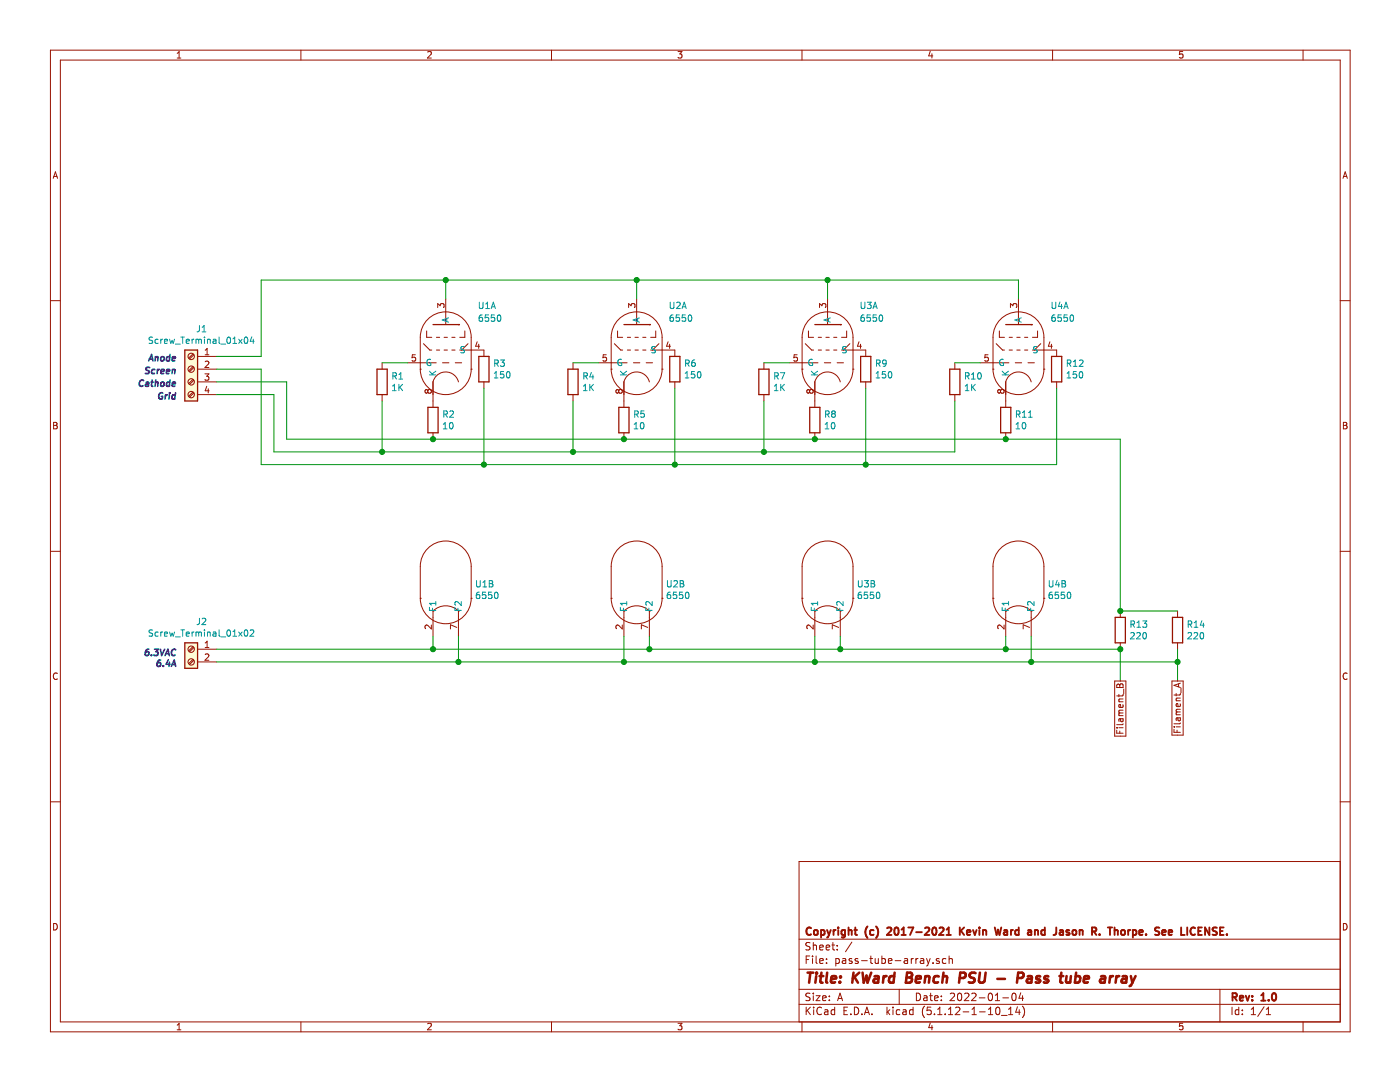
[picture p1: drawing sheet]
EESchema Schematic File Version 4
EELAYER 30 0
EELAYER END
$Descr A 11000 8500
encoding utf-8
Sheet 1 1
Title "KWard Bench PSU - Pass tube array"
Date "2022-01-04"
Rev "1.0"
Comp "Copyright (c) 2017-2021 Kevin Ward and Jason R. Thorpe. See LICENSE."
Comment1 ""
Comment2 ""
Comment3 ""
Comment4 ""
$EndDescr
$Comp
L jrt-Valves:6550 U1
U 1 1
P 3500 2750
F 0 "U1" H 3750 3100 50  0000 L CNN
F 1 "6550" H 3750 3000 50  0000 L CNN
F 2 "jrt-TubeSockets:AES_P-ST8-193_Octal_T14" H 3500 2750 50  0001 C CNN
F 3 "" H 3500 2750 50  0001 C CNN
	1    3500 2750
	1    0    0    -1  
$EndComp
$Comp
L jrt-Valves:6550 U2
U 1 1
P 5000 2750
F 0 "U2" H 5250 3100 50  0000 L CNN
F 1 "6550" H 5250 3000 50  0000 L CNN
F 2 "jrt-TubeSockets:AES_P-ST8-193_Octal_T14" H 5000 2750 50  0001 C CNN
F 3 "" H 5000 2750 50  0001 C CNN
	1    5000 2750
	1    0    0    -1  
$EndComp
$Comp
L jrt-Valves:6550 U3
U 1 1
P 6500 2750
F 0 "U3" H 6750 3100 50  0000 L CNN
F 1 "6550" H 6750 3000 50  0000 L CNN
F 2 "jrt-TubeSockets:AES_P-ST8-193_Octal_T14" H 6500 2750 50  0001 C CNN
F 3 "" H 6500 2750 50  0001 C CNN
	1    6500 2750
	1    0    0    -1  
$EndComp
$Comp
L jrt-Valves:6550 U4
U 1 1
P 8000 2750
F 0 "U4" H 8250 3100 50  0000 L CNN
F 1 "6550" H 8250 3000 50  0000 L CNN
F 2 "jrt-TubeSockets:AES_P-ST8-193_Octal_T14" H 8000 2750 50  0001 C CNN
F 3 "" H 8000 2750 50  0001 C CNN
	1    8000 2750
	1    0    0    -1  
$EndComp
Wire Wire Line
	8000 2350 8000 2200
Wire Wire Line
	8000 2200 6500 2200
Wire Wire Line
	6500 2200 6500 2350
Wire Wire Line
	6500 2200 5000 2200
Wire Wire Line
	5000 2200 5000 2350
Connection ~ 6500 2200
Wire Wire Line
	5000 2200 3500 2200
Wire Wire Line
	3500 2200 3500 2350
Connection ~ 5000 2200
$Comp
L Device:R R2
U 1 1
P 3400 3300
F 0 "R2" H 3470 3346 50  0000 L CNN
F 1 "10" H 3470 3255 50  0000 L CNN
F 2 "Resistor_THT:R_Axial_DIN0411_L9.9mm_D3.6mm_P15.24mm_Horizontal" V 3330 3300 50  0001 C CNN
F 3 "~" H 3400 3300 50  0001 C CNN
F 4 "594-5083NW10R00J" H 3400 3300 50  0001 C CNN "Mouser"
	1    3400 3300
	1    0    0    -1  
$EndComp
$Comp
L Device:R R5
U 1 1
P 4900 3300
F 0 "R5" H 4970 3346 50  0000 L CNN
F 1 "10" H 4970 3255 50  0000 L CNN
F 2 "Resistor_THT:R_Axial_DIN0411_L9.9mm_D3.6mm_P15.24mm_Horizontal" V 4830 3300 50  0001 C CNN
F 3 "~" H 4900 3300 50  0001 C CNN
F 4 "594-5083NW10R00J" H 4900 3300 50  0001 C CNN "Mouser"
	1    4900 3300
	1    0    0    -1  
$EndComp
$Comp
L Device:R R8
U 1 1
P 6400 3300
F 0 "R8" H 6470 3346 50  0000 L CNN
F 1 "10" H 6470 3255 50  0000 L CNN
F 2 "Resistor_THT:R_Axial_DIN0411_L9.9mm_D3.6mm_P15.24mm_Horizontal" V 6330 3300 50  0001 C CNN
F 3 "~" H 6400 3300 50  0001 C CNN
F 4 "594-5083NW10R00J" H 6400 3300 50  0001 C CNN "Mouser"
	1    6400 3300
	1    0    0    -1  
$EndComp
$Comp
L Device:R R11
U 1 1
P 7900 3300
F 0 "R11" H 7970 3346 50  0000 L CNN
F 1 "10" H 7970 3255 50  0000 L CNN
F 2 "Resistor_THT:R_Axial_DIN0411_L9.9mm_D3.6mm_P15.24mm_Horizontal" V 7830 3300 50  0001 C CNN
F 3 "~" H 7900 3300 50  0001 C CNN
F 4 "594-5083NW10R00J" H 7900 3300 50  0001 C CNN "Mouser"
	1    7900 3300
	1    0    0    -1  
$EndComp
Wire Wire Line
	3400 3450 4900 3450
Wire Wire Line
	4900 3450 6400 3450
Connection ~ 4900 3450
Wire Wire Line
	6400 3450 7900 3450
Connection ~ 6400 3450
$Comp
L Device:R R1
U 1 1
P 3000 3000
F 0 "R1" H 3070 3046 50  0000 L CNN
F 1 "1K" H 3070 2955 50  0000 L CNN
F 2 "Resistor_THT:R_Axial_DIN0411_L9.9mm_D3.6mm_P15.24mm_Horizontal" V 2930 3000 50  0001 C CNN
F 3 "~" H 3000 3000 50  0001 C CNN
F 4 "594-5083NW1K000J" H 3000 3000 50  0001 C CNN "Mouser"
	1    3000 3000
	1    0    0    -1  
$EndComp
$Comp
L Device:R R4
U 1 1
P 4500 3000
F 0 "R4" H 4570 3046 50  0000 L CNN
F 1 "1K" H 4570 2955 50  0000 L CNN
F 2 "Resistor_THT:R_Axial_DIN0411_L9.9mm_D3.6mm_P15.24mm_Horizontal" V 4430 3000 50  0001 C CNN
F 3 "~" H 4500 3000 50  0001 C CNN
F 4 "594-5083NW1K000J" H 4500 3000 50  0001 C CNN "Mouser"
	1    4500 3000
	1    0    0    -1  
$EndComp
$Comp
L Device:R R7
U 1 1
P 6000 3000
F 0 "R7" H 6070 3046 50  0000 L CNN
F 1 "1K" H 6070 2955 50  0000 L CNN
F 2 "Resistor_THT:R_Axial_DIN0411_L9.9mm_D3.6mm_P15.24mm_Horizontal" V 5930 3000 50  0001 C CNN
F 3 "~" H 6000 3000 50  0001 C CNN
F 4 "594-5083NW1K000J" H 6000 3000 50  0001 C CNN "Mouser"
	1    6000 3000
	1    0    0    -1  
$EndComp
$Comp
L Device:R R10
U 1 1
P 7500 3000
F 0 "R10" H 7570 3046 50  0000 L CNN
F 1 "1K" H 7570 2955 50  0000 L CNN
F 2 "Resistor_THT:R_Axial_DIN0411_L9.9mm_D3.6mm_P15.24mm_Horizontal" V 7430 3000 50  0001 C CNN
F 3 "~" H 7500 3000 50  0001 C CNN
F 4 "594-5083NW1K000J" H 7500 3000 50  0001 C CNN "Mouser"
	1    7500 3000
	1    0    0    -1  
$EndComp
Wire Wire Line
	3000 2850 3200 2850
Wire Wire Line
	4500 2850 4700 2850
Wire Wire Line
	6000 2850 6200 2850
Wire Wire Line
	7500 2850 7700 2850
Wire Wire Line
	3000 3150 3000 3550
Wire Wire Line
	3000 3550 4500 3550
Wire Wire Line
	4500 3550 4500 3150
Wire Wire Line
	4500 3550 6000 3550
Wire Wire Line
	6000 3550 6000 3150
Connection ~ 4500 3550
Wire Wire Line
	6000 3550 7500 3550
Wire Wire Line
	7500 3550 7500 3150
Connection ~ 6000 3550
$Comp
L Device:R R3
U 1 1
P 3800 2900
F 0 "R3" H 3870 2946 50  0000 L CNN
F 1 "150" H 3870 2855 50  0000 L CNN
F 2 "Resistor_THT:R_Axial_DIN0411_L9.9mm_D3.6mm_P15.24mm_Horizontal" V 3730 2900 50  0001 C CNN
F 3 "~" H 3800 2900 50  0001 C CNN
F 4 "594-5083NW150R0J" H 3800 2900 50  0001 C CNN "Mouser"
	1    3800 2900
	1    0    0    -1  
$EndComp
$Comp
L Device:R R6
U 1 1
P 5300 2900
F 0 "R6" H 5370 2946 50  0000 L CNN
F 1 "150" H 5370 2855 50  0000 L CNN
F 2 "Resistor_THT:R_Axial_DIN0411_L9.9mm_D3.6mm_P15.24mm_Horizontal" V 5230 2900 50  0001 C CNN
F 3 "~" H 5300 2900 50  0001 C CNN
F 4 "594-5083NW150R0J" H 5300 2900 50  0001 C CNN "Mouser"
	1    5300 2900
	1    0    0    -1  
$EndComp
$Comp
L Device:R R9
U 1 1
P 6800 2900
F 0 "R9" H 6870 2946 50  0000 L CNN
F 1 "150" H 6870 2855 50  0000 L CNN
F 2 "Resistor_THT:R_Axial_DIN0411_L9.9mm_D3.6mm_P15.24mm_Horizontal" V 6730 2900 50  0001 C CNN
F 3 "~" H 6800 2900 50  0001 C CNN
F 4 "594-5083NW150R0J" H 6800 2900 50  0001 C CNN "Mouser"
	1    6800 2900
	1    0    0    -1  
$EndComp
$Comp
L Device:R R12
U 1 1
P 8300 2900
F 0 "R12" H 8370 2946 50  0000 L CNN
F 1 "150" H 8370 2855 50  0000 L CNN
F 2 "Resistor_THT:R_Axial_DIN0411_L9.9mm_D3.6mm_P15.24mm_Horizontal" V 8230 2900 50  0001 C CNN
F 3 "~" H 8300 2900 50  0001 C CNN
F 4 "594-5083NW150R0J" H 8300 2900 50  0001 C CNN "Mouser"
	1    8300 2900
	1    0    0    -1  
$EndComp
Wire Wire Line
	3800 3050 3800 3650
Wire Wire Line
	3800 3650 5300 3650
Wire Wire Line
	5300 3650 5300 3050
Wire Wire Line
	5300 3650 6800 3650
Wire Wire Line
	6800 3650 6800 3050
Connection ~ 5300 3650
Wire Wire Line
	6800 3650 8300 3650
Wire Wire Line
	8300 3650 8300 3050
Connection ~ 6800 3650
$Comp
L jrt-Valves:6550 U1
U 2 1
P 3500 4550
F 0 "U1" H 3728 4513 50  0000 L CNN
F 1 "6550" H 3728 4422 50  0000 L CNN
F 2 "jrt-TubeSockets:AES_P-ST8-193_Octal_T14" H 3500 4550 50  0001 C CNN
F 3 "" H 3500 4550 50  0001 C CNN
	2    3500 4550
	1    0    0    -1  
$EndComp
$Comp
L jrt-Valves:6550 U2
U 2 1
P 5000 4550
F 0 "U2" H 5228 4513 50  0000 L CNN
F 1 "6550" H 5228 4422 50  0000 L CNN
F 2 "jrt-TubeSockets:AES_P-ST8-193_Octal_T14" H 5000 4550 50  0001 C CNN
F 3 "" H 5000 4550 50  0001 C CNN
	2    5000 4550
	1    0    0    -1  
$EndComp
$Comp
L jrt-Valves:6550 U3
U 2 1
P 6500 4550
F 0 "U3" H 6728 4513 50  0000 L CNN
F 1 "6550" H 6728 4422 50  0000 L CNN
F 2 "jrt-TubeSockets:AES_P-ST8-193_Octal_T14" H 6500 4550 50  0001 C CNN
F 3 "" H 6500 4550 50  0001 C CNN
	2    6500 4550
	1    0    0    -1  
$EndComp
$Comp
L jrt-Valves:6550 U4
U 2 1
P 8000 4550
F 0 "U4" H 8228 4513 50  0000 L CNN
F 1 "6550" H 8228 4422 50  0000 L CNN
F 2 "jrt-TubeSockets:AES_P-ST8-193_Octal_T14" H 8000 4550 50  0001 C CNN
F 3 "" H 8000 4550 50  0001 C CNN
	2    8000 4550
	1    0    0    -1  
$EndComp
$Comp
L Connector:Screw_Terminal_01x04 J1
U 1 1
P 1500 2900
F 0 "J1" H 1418 3217 50  0000 C CNN
F 1 "Screw_Terminal_01x04" H 1418 3126 50  0000 C CNN
F 2 "jrt-TerminalBlocks:TE_AMP-4_P10.16mm" H 1500 2900 50  0001 C CNN
F 3 "~" H 1500 2900 50  0001 C CNN
	1    1500 2900
	-1   0    0    -1  
$EndComp
Wire Wire Line
	1700 2800 2050 2800
Wire Wire Line
	2050 2800 2050 2200
Wire Wire Line
	2050 2200 3500 2200
Connection ~ 3500 2200
Wire Wire Line
	1700 2900 2050 2900
Wire Wire Line
	2050 2900 2050 3650
Wire Wire Line
	2050 3650 3800 3650
Connection ~ 3800 3650
Wire Wire Line
	2150 3550 3000 3550
Connection ~ 3000 3550
Wire Wire Line
	2250 3450 3400 3450
Connection ~ 3400 3450
Text Notes 1400 2850 2    50   Italic 10
Anode
Text Notes 1400 2950 2    50   Italic 10
Screen
Text Notes 1400 3150 2    50   Italic 10
Grid
Text Notes 1400 3050 2    50   Italic 10
Cathode
$Comp
L Connector:Screw_Terminal_01x02 J2
U 1 1
P 1500 5100
F 0 "J2" H 1418 5317 50  0000 C CNN
F 1 "Screw_Terminal_01x02" H 1418 5226 50  0000 C CNN
F 2 "TerminalBlock:TerminalBlock_bornier-2_P5.08mm" H 1500 5100 50  0001 C CNN
F 3 "~" H 1500 5100 50  0001 C CNN
	1    1500 5100
	-1   0    0    -1  
$EndComp
Text Notes 1400 5250 2    50   Italic 10
6.3VAC\n6.4A
$Comp
L Device:R R13
U 1 1
P 8800 4950
F 0 "R13" H 8870 4996 50  0000 L CNN
F 1 "220" H 8870 4905 50  0000 L CNN
F 2 "Resistor_THT:R_Axial_DIN0411_L9.9mm_D3.6mm_P15.24mm_Horizontal" V 8730 4950 50  0001 C CNN
F 3 "~" H 8800 4950 50  0001 C CNN
F 4 "594-5083NW220R0J" H 8800 4950 50  0001 C CNN "Mouser"
	1    8800 4950
	1    0    0    -1  
$EndComp
$Comp
L Device:R R14
U 1 1
P 9250 4950
F 0 "R14" H 9320 4996 50  0000 L CNN
F 1 "220" H 9320 4905 50  0000 L CNN
F 2 "Resistor_THT:R_Axial_DIN0411_L9.9mm_D3.6mm_P15.24mm_Horizontal" V 9180 4950 50  0001 C CNN
F 3 "~" H 9250 4950 50  0001 C CNN
F 4 "594-5083NW220R0J" H 9250 4950 50  0001 C CNN "Mouser"
	1    9250 4950
	1    0    0    -1  
$EndComp
Wire Wire Line
	9250 5200 9250 5100
Wire Wire Line
	8800 4800 9250 4800
Wire Wire Line
	7900 3450 8800 3450
Wire Wire Line
	8800 3450 8800 4800
Connection ~ 7900 3450
Connection ~ 8800 4800
Text GLabel 9250 5350 3    50   UnSpc ~ 0
Filament_A
Wire Wire Line
	9250 5200 9250 5350
Connection ~ 9250 5200
Text GLabel 8800 5350 3    50   UnSpc ~ 0
Filament_B
Wire Wire Line
	8800 5100 8800 5350
Connection ~ 8800 5100
Wire Wire Line
	1700 5200 3600 5200
Wire Wire Line
	1700 5100 3400 5100
Wire Wire Line
	3400 5000 3400 5100
Connection ~ 3400 5100
Wire Wire Line
	3600 5000 3600 5200
Connection ~ 3600 5200
Wire Wire Line
	7900 5000 7900 5100
Connection ~ 7900 5100
Wire Wire Line
	7900 5100 8800 5100
Wire Wire Line
	8100 5000 8100 5200
Connection ~ 8100 5200
Wire Wire Line
	8100 5200 9250 5200
Wire Wire Line
	2250 3450 2250 3000
Wire Wire Line
	2250 3000 1700 3000
Wire Wire Line
	2150 3550 2150 3100
Wire Wire Line
	2150 3100 1700 3100
Wire Wire Line
	3400 5100 5100 5100
Wire Wire Line
	3600 5200 4900 5200
Wire Wire Line
	4900 5000 4900 5200
Connection ~ 4900 5200
Wire Wire Line
	4900 5200 6400 5200
Wire Wire Line
	5100 5000 5100 5100
Connection ~ 5100 5100
Wire Wire Line
	5100 5100 6600 5100
Wire Wire Line
	6400 5000 6400 5200
Connection ~ 6400 5200
Wire Wire Line
	6400 5200 8100 5200
Wire Wire Line
	6600 5000 6600 5100
Connection ~ 6600 5100
Wire Wire Line
	6600 5100 7900 5100
$EndSCHEMATC
